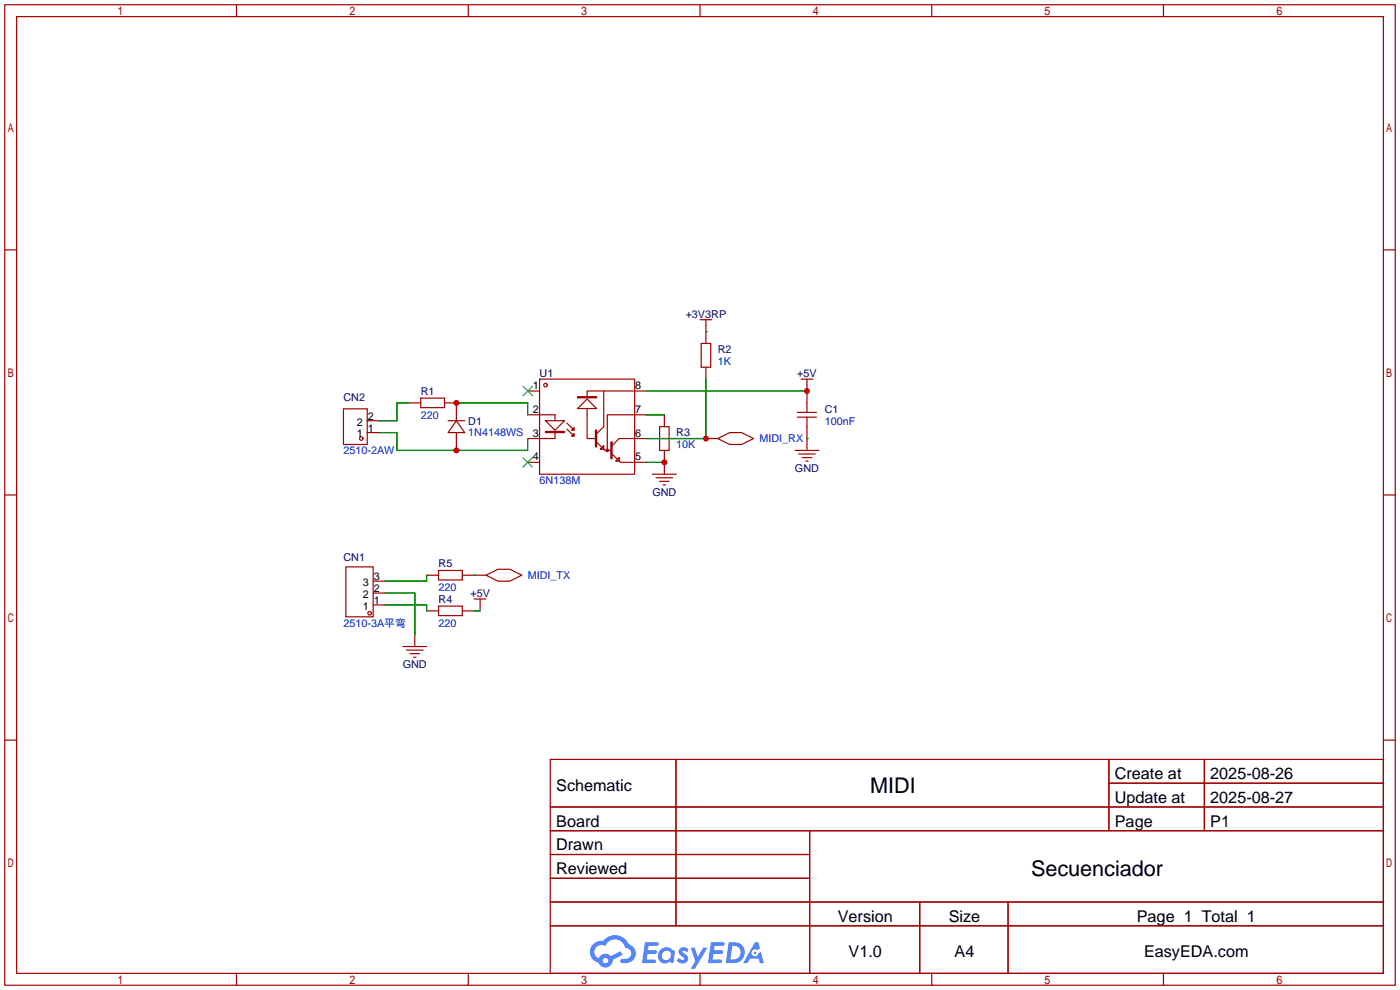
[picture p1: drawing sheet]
<svg xmlns="http://www.w3.org/2000/svg" width="299mm" height="212mm" viewBox="0 0 299 212" stroke-linecap="round" stroke-linejoin="round" font-family="sans-serif">
<g fill="none" stroke="#a10000" stroke-width=".25">
<path d="M1 1h297.2v209.6h-297.2zM3.6 3.6h292.1v204.4h-292.1zM50.5 1v2.6M100.1 1v2.6M149.6 1v2.6M199.1 1v2.6M248.7 1v2.6M1 53.4h2.6M295.7 53.4h2.5M1 105.8h2.6M295.7 105.8h2.5M1 158.2h2.6"/>
<path d="M295.7 158.2h2.5M117.6 162.3h178.1v45.7h-178.1zM117.6 172.5h178.1M117.6 177.5h178.1M144.5 162.3v35.6M173 177.5v30.5M237 162.3v15.2M237 167.4h58.7M257.4 162.3v15.2M117.6 182.6h55.4M117.6 192.8h178.1M117.6 187.7h55.4"/>
<path d="M117.6 197.9h178.1M196.6 192.8v15.2M215.4 192.8v15.2M50.5 208v2.6M100.1 208v2.6M149.6 208v2.6M199.1 208v2.6M248.7 208v2.6"/>
</g>
<g fill="#5487ff">
<path d="M145.3 202.7a1.3 1.3 0 0 1 1.9 .3l-.4 .6a.54 .54 0 0 0-.9-.2l.1 .2a1.34 1.34 0 0 1 .9 1.8 1.47 1.47 0 0 1-2.3-.1l.5-.6 .8 .5a.31 .31 0 0 0 .4-.3 .31 .31 0 0 0-.3-.4 1.12 1.12 0 0 1-.7-1.8z"/>
<path d="M147.6 202.5h.9l.6 2 1.2-2h.9l-2.7 4.6h-.9l1-1.7z"/>
<path d="M137.8 201.4h1.7a1.31 1.31 0 0 1 1.2 .2 .4 .4 0 0 1-.3 .5l-1.8 .1-.1 .9h1.6a.4 .4 0 0 1 .4 .4 .4 .4 0 0 1-.5 .4h-1.6l-.2 1.2h1.4a.46 .46 0 0 1 .5 0 .46 .46 0 0 1 .1 .5l-.4 .2h-2.6z"/>
<path d="M151.9 201.4h1.7a1.32 1.32 0 0 1 1.2 .2 .39 .39 0 0 1-.3 .5l-1.8 .1-.1 .9h1.6a.4 .4 0 0 1 .4 .4 .4 .4 0 0 1-.4 .4h-1.7l-.2 1.2h1.4a.46 .46 0 0 1 .5 0 .46 .46 0 0 1 .1 .5l-.4 .2h-2.6z"/>
<path d="M161.3 201.4h.8l.3 1.3-.6 .4a.75 .75 0 0 0-1.1 .3 .75 .75 0 0 0 .5 1 .75 .75 0 0 0 .9-.7l.5-.2 .6 2.3h-.8l-.3-.9h-1.8l-.5 .9h-1z"/>
<path d="M155.7 201.4l-.6 4.4h1.5a2.27 2.27 0 0 0 2.6-2.2 2.27 2.27 0 0 0-2.7-2.2zM156.5 202.1a1.5 1.5 0 0 1 1.8 1.6 1.5 1.5 0 0 1-1.9 1.4h-.3z"/>
<path d="M141.2 203a1.6 1.6 0 0 0-.3 2.3 1.6 1.6 0 0 0 2.3 .2l.7 .3 .3-2.4-.1-.3-.5-.1a1.58 1.58 0 0 0-2.4 0zM141.8 203.5a.98 .98 0 0 1 1.6 .4 .98 .98 0 0 1-1.1 1.3 .94 .94 0 0 1-.9-.7 .94 .94 0 0 1 .4-1z"/>
<path d="M126.8 201.8a2.37 2.37 0 0 0 1.1 4 1.54 1.54 0 0 0 1.8 1 1.54 1.54 0 0 0 1.2-1.6l2.2-1.1-.5-.8-2 1a1.57 1.57 0 0 0-2.7 .5 1.5 1.5 0 0 1-.7-2.1 1.5 1.5 0 0 1 2.2-.5 2.23 2.23 0 0 1 2.3-1.4 2.23 2.23 0 0 1 2 1.8 1.16 1.16 0 0 1 1.2 1.1 1.16 1.16 0 0 1-1.1 1.2h-.7a.47 .47 0 0 0-.5 .4 .47 .47 0 0 0 .4 .5 2.17 2.17 0 0 0 2.5-.9 2.17 2.17 0 0 0-.3-2.7l-.8-.4a3.2 3.2 0 0 0-5.5-.7l-1.1 .1zM128.8 205.3a.6 .6 0 0 1 1.2 0 .6 .6 0 0 1-1.2 0z"/>
<circle cx="161.4" cy="203.6" r=".28"/>
</g>
<g fill="none" stroke="#a10000" stroke-width=".25">
<path d="M149.6 68.3h2.5M149.9 73.4h2v5.1h-2zM150.9 68.3v5.1M150.9 78.5v2.5M73.4 87.4h5.1v7.6h-5.1zM78.5 92.5h2.5M78.5 89.9h2.5M87.4 86.1h2.5M89.9 85.1h5.1v2h-5.1zM95 86.1h2.5v3.8M95.8 89.9h3.5M97.5 89.9l1.8 2.6h-3.5z"/>
<path d="M97.5 92.5v3.8M112.8 83.6h2.5M112.8 98.8h2.5M112.8 88.6h5.8v1.3M115.3 81h20.3v20.3h-20.3zM116.6 92.2h4v.3h-4zM116.6 89.9h4l-2 2zM118.6 92.5v1.2h-5.8M121.2 91.7l1.5 1.5M121.2 90.4l1.5 1.5M122.7 91.4v.5h-.5zM122.7 92.7v.5h-.5z"/>
<path d="M123.4 84.8h4.1v.2h-4.1zM123.4 87.3l2.1-2 2 2zM125.5 88.6v5.1h1.8M125.5 83.6h12.7M125.5 83.6v1.3M125.5 87.3v1.3M127.3 91.9h.2v3.6h-.2zM127.5 94.5l1.8 1.8h1.3M128.3 96l.7-.8v.8zM129 83.6v7.6l-1.5 1.5M130.6 94.5h.2v3.5h-.2zM130.8 97l1.8 1.8h5.6"/>
<path d="M132.3 97.8v.8h-.7zM138.2 88.6h-8.4v7.7M138.2 93.7h-5.9l-1.5 1.5M141 91.2h2v5.1h-2zM142 88.6v2.6M142 96.3v5M150.9 93.7h2.5M153.4 93.7l2.6-1.2h2.5l2.5 1.2-2.5 1.3h-2.5zM169.9 96.3h5.1M170.4 88.1h4.1M170.4 89.2h4.1M170.7 97h3.5"/>
<path d="M171.2 81h2.5M171.4 97.8h2.1M172.2 98.6h.5M172.5 81v7.1M172.5 89.2v7.1M139.4 101.3h5.1M140.2 102.1h3.6M141 102.9h2M141.7 103.6h.5M73.9 121.2h5.9v10.6h-5.9zM79.8 129.3h2.5M79.8 126.7h2.5"/>
<path d="M79.8 124.2h2.5M86.1 138.2h5.1M86.9 138.9h3.5M87.6 139.7h2.1M88.6 135.6v2.6M91.2 130.6h2.5M91.2 122.9h2.5M93.7 129.5h5.1v2.1h-5.1zM93.7 121.9h5.1v2.1h-5.1zM98.8 130.6h2.5M98.8 122.9h5.1M101.3 128h2.6"/>
<path d="M102.6 128v2.6M103.9 122.9l2.5-1.2h2.6l2.5 1.2-2.5 1.3h-2.6zM88.4 140.5h.5"/>
<circle cx="77.2" cy="93.7" r=".38"/>
<circle cx="116.6" cy="82.3" r=".38"/>
<circle cx="129.8" cy="96.3" r=".25"/>
<circle cx="79" cy="131.1" r=".38"/>
</g>
<path d="M111.8 97.8l2 2M111.8 82.5l2 2.1M113.8 97.8l-2 2M113.8 82.5l-2 2.1" fill="none" stroke="#3c3" stroke-width=".25"/>
<g fill="none" stroke="#008700" stroke-width=".25">
<path d="M150.9 70.9h.1M81 92.5h3.8v3.8h28v-2.6M87.4 86.1h-2.6v3.8h-3.8M97.5 86.1h15.3v2.5M138.2 88.6h3.8M138.2 98.8h3.8M138.2 83.6h34.3M150.9 81v12.7h-12.7M172.5 93.7h.1M82.3 129.3h8.9v1.3M82.3 126.7h6.3v8.9M91.2 122.9v1.3h-8.9"/>
<path d="M101.3 122.9h.1M101.3 130.6h1.3"/>
</g>
<g fill="#c00">
<circle cx="97.5" cy="86.1" r=".63"/>
<circle cx="97.5" cy="96.3" r=".63"/>
<circle cx="150.9" cy="93.7" r=".63"/>
<circle cx="142" cy="98.8" r=".63"/>
<circle cx="172.5" cy="83.6" r=".63"/>
</g>
<g font-size="4.6">
<text x="186" y="169.4">MIDI</text>
<text x="220.4" y="187.2">Secuenciador</text>
</g>
<g font-size="3.5">
<text x="238.3" y="166.5">Create at</text>
<text x="258.7" y="166.5">2025-08-26</text>
<text x="118.9" y="169.1">Schematic</text>
<text x="238.3" y="171.6">Update at</text>
<text x="258.7" y="171.6">2025-08-27</text>
<text x="118.9" y="176.7">Board</text>
<text x="238.3" y="176.7">Page</text>
<text x="258.7" y="176.7">P1</text>
<text x="118.9" y="181.8">Drawn</text>
<text x="118.9" y="186.8">Reviewed</text>
<text x="179.1" y="197">Version</text>
<text x="202.8" y="197">Size</text>
<text x="243" y="197">Page 1 Total 1</text>
<text x="181.4" y="204.6">V1.0</text>
<text x="204" y="204.6">A4</text>
<text x="244.5" y="204.6">EasyEDA.com</text>
</g>
<g font-size="2.3" fill="#000080">
<text x="146.5" y="67.9">+3V3RP</text>
<text x="153.4" y="75.5">R2</text>
<text x="115.3" y="80.6">U1</text>
<text x="170.4" y="80.6">+5V</text>
<text x="73.4" y="85.6">CN2</text>
<text x="89.9" y="84.4">R1</text>
<text x="176.3" y="88.2">C1</text>
<text x="100.1" y="90.7">D1</text>
<text x="144.5" y="93.3">R3</text>
<text x="169.9" y="100.9">GND</text>
<text x="139.4" y="106">GND</text>
<text x="73.4" y="119.9">CN1</text>
<text x="93.7" y="121.2">R5</text>
<text x="93.7" y="128.8">R4</text>
<text x="100.5" y="127.6">+5V</text>
<text x="86.1" y="142.8">GND</text>
</g>
<g font-size="2.3">
<text x="113.9" y="83.1">1</text>
<text x="135.8" y="83.1">8</text>
<text x="78.6" y="89.7">2</text>
<text x="113.9" y="88.2">2</text>
<text x="135.8" y="88.2">7</text>
<text x="76.3" y="93.5">1</text>
<text x="76.3" y="91">2</text>
<text x="78.6" y="92.2">1</text>
<text x="113.9" y="93.3">3</text>
<text x="135.8" y="93.3">6</text>
<text x="113.9" y="98.4">4</text>
<text x="135.8" y="98.4">5</text>
<text x="77.5" y="125.2">3</text>
<text x="79.9" y="124">3</text>
<text x="77.5" y="130.3">1</text>
<text x="77.5" y="127.8">2</text>
<text x="79.9" y="129.1">1</text>
<text x="79.9" y="126.5">2</text>
</g>
<g font-size="2.3" fill="#00f">
<text x="153.4" y="78">1K</text>
<text x="89.9" y="89.5">220</text>
<text x="100.1" y="93.3">1N4148WS</text>
<text x="144.5" y="95.8">10K</text>
<text x="162.3" y="94.5">MIDI_RX</text>
<text x="176.3" y="90.7">100nF</text>
<text x="73.4" y="97.1">2510-2AW</text>
<text x="115.3" y="103.4">6N138M</text>
<text x="112.8" y="123.7">MIDI_TX</text>
<text x="93.7" y="126.3">220</text>
<text x="73.4" y="133.9">2510-3A平弯</text>
<text x="93.7" y="133.9">220</text>
</g>
</svg>
